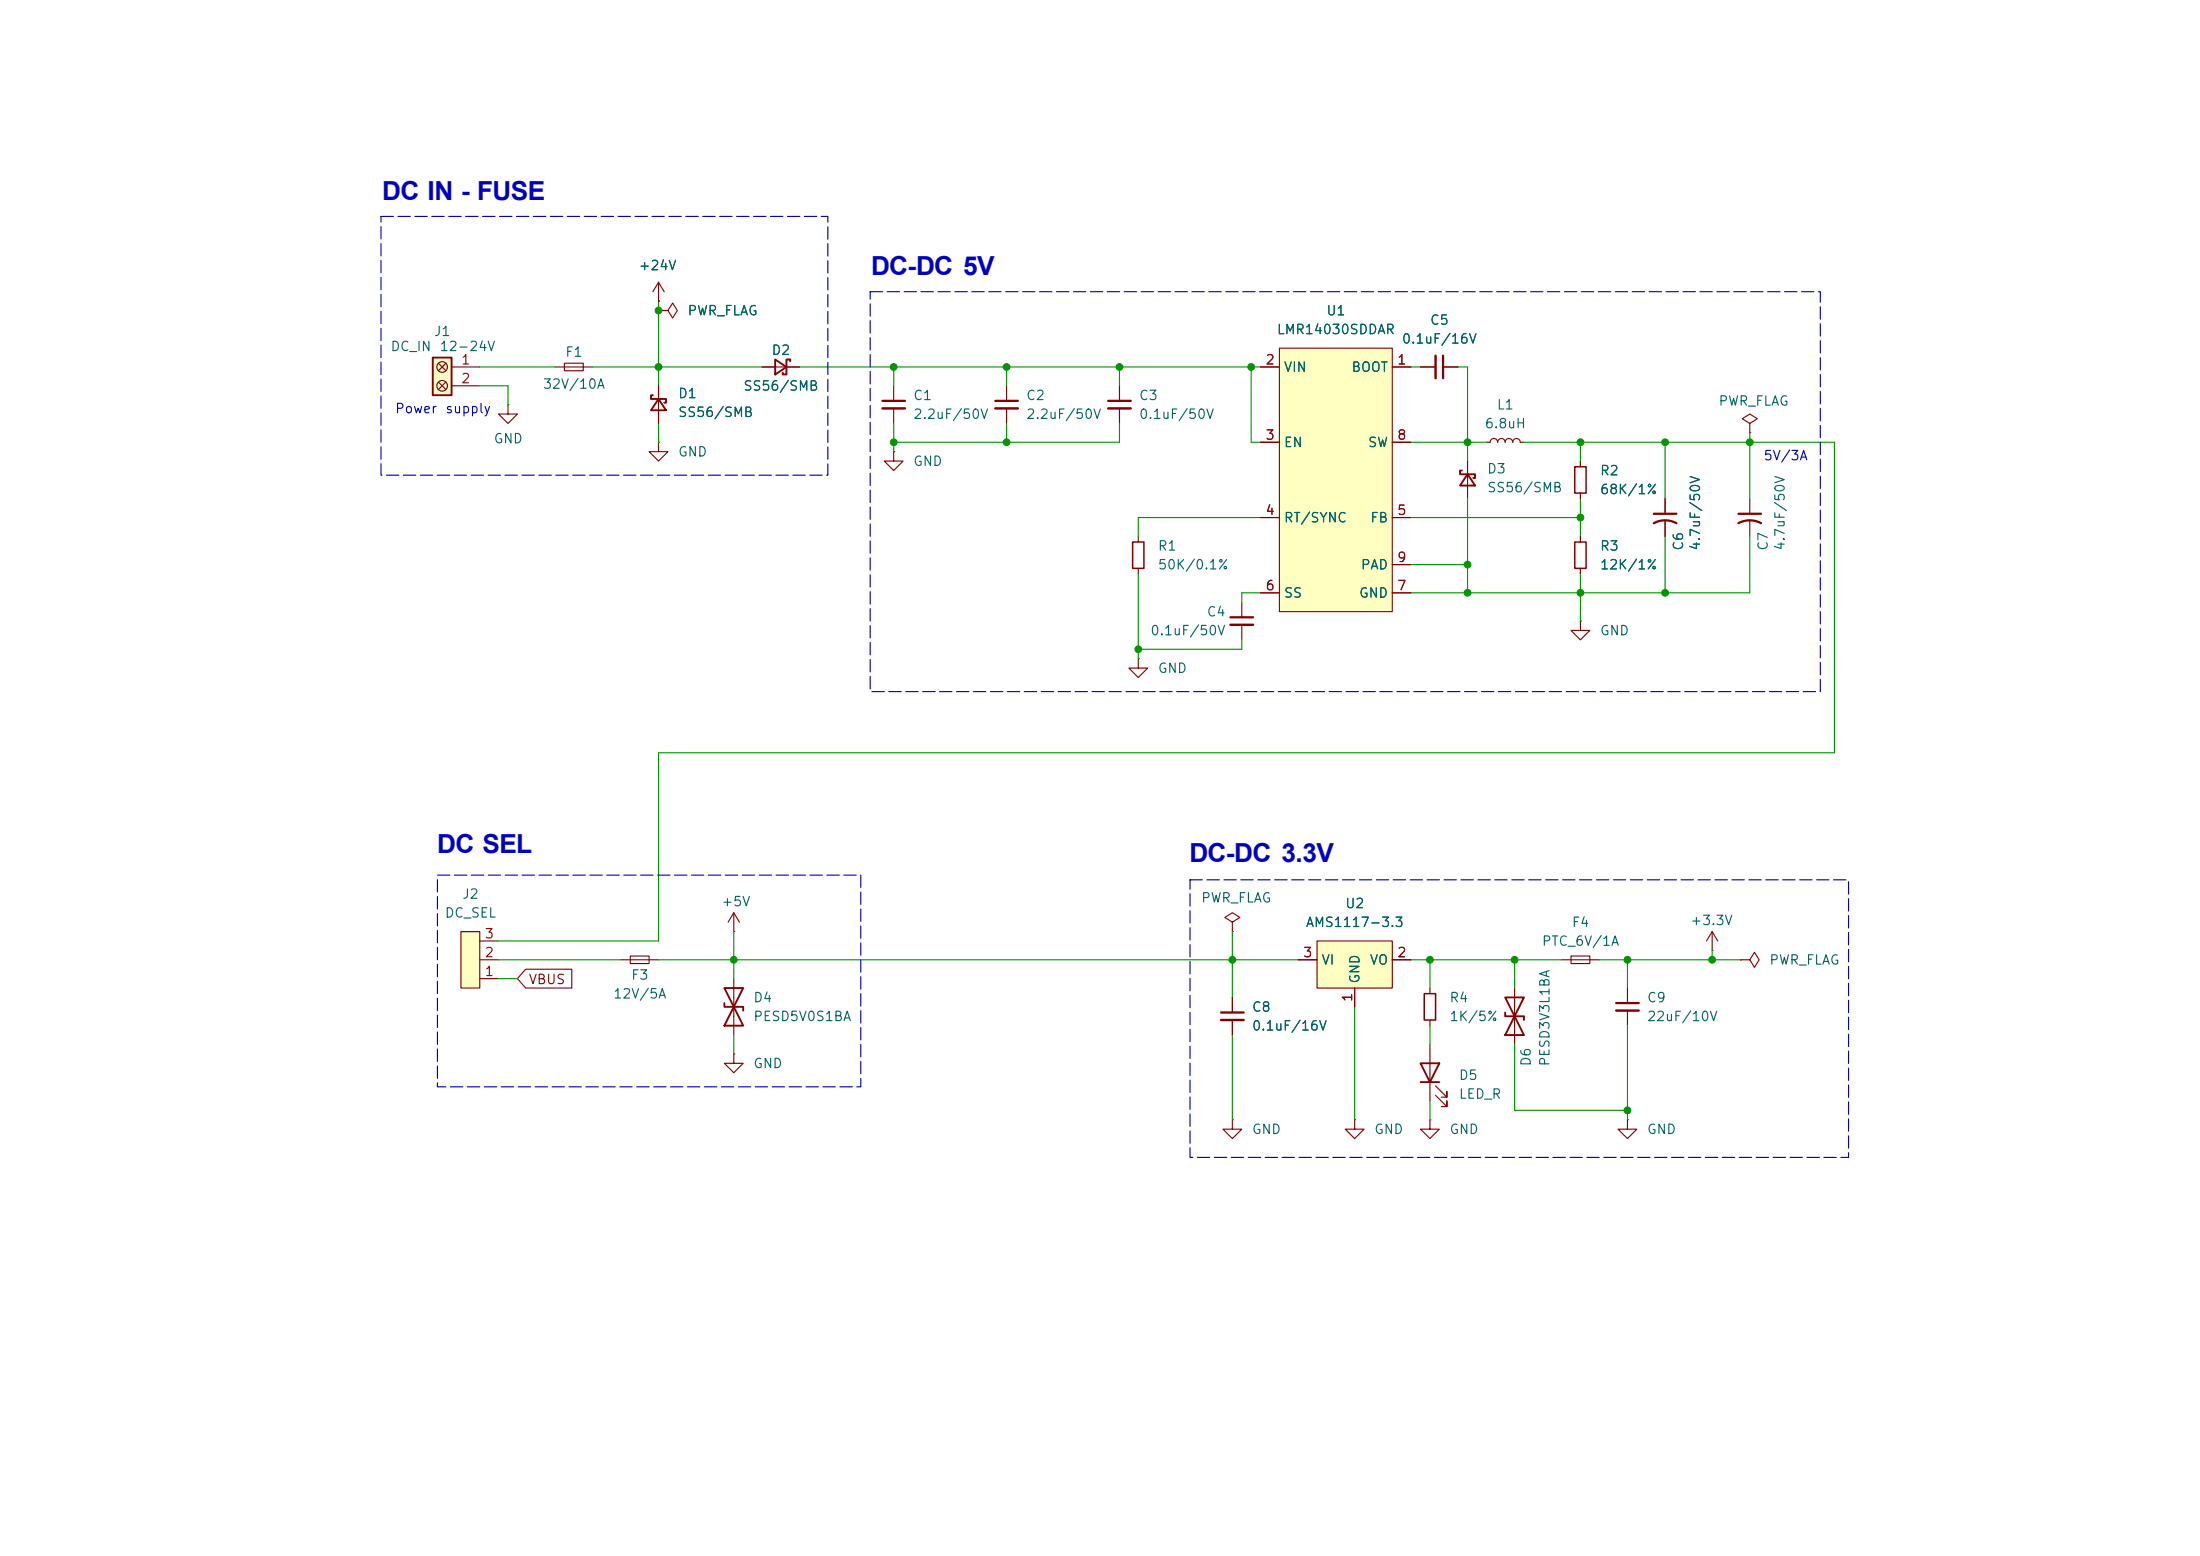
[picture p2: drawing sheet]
<svg xmlns="http://www.w3.org/2000/svg" width="297mm" height="210mm" viewBox="0 0 297 210" stroke-linecap="round" stroke-linejoin="round" font-family="sans-serif">
<path d="M213.4 83.8v1.3h1.2l-1.2 1.3-1.3-1.3h1.3M213.4 83.8h.1M210.8 129.5h5.1M212.1 129h2.5v1h-2.5zM219.7 133.4v2M219.7 136.4v2M234.9 129.5h1.3l.7-1 .6 1-.6 1.1-.7-1.1M234.9 129.5h.1M219.7 151.1v1.3h1.3l-1.3 1.3-1.3-1.3h1.3M219.7 151.1h.1" fill="none" stroke="#840000" stroke-width=".15"/>
<path d="M218.2 135.4h3" fill="none" stroke="#840000" stroke-width=".3"/>
<path d="M218.2 136.4h3" fill="none" stroke="#840000" stroke-width=".33"/>
<path d="M177.8 127h10.2v6.4h-10.2z" fill="#ffffc2"/>
<g fill="none" stroke="#840000" stroke-width=".15">
<path d="M120.6 52.1v2M120.6 55.1v2.1M191.8 49.5h2M194.8 49.5h2M236.2 57.2l1-.7-1-.6-1 .6 1 .7v1.2M236.2 58.4h.1M120.6 61v1.2h1.3l-1.3 1.3-1.2-1.3h1.2M120.6 61h.1M153.7 72.4v.8M153.7 76.7v.8M224.8 67.3v2M224.8 70.4v2"/>
<path d="M236.2 67.3v2M236.2 70.4v2M153.7 88.9v1.3h1.2l-1.2 1.2-1.3-1.2h1.3M153.7 88.9h.1M166.4 124.5l1-.7-1-.6-1 .6 1 .7v1.2M166.4 125.7h.1M166.4 134.6v2.1M166.4 137.7v2M175.3 129.5h2.5M177.8 127h10.2v6.4h-10.2zM182.9 133.4v2.5M188 129.5h2.5"/>
<path d="M193 133.4v.7M193 137.7v.7M204.5 133.4v7.6M166.4 151.1v1.3h1.2l-1.2 1.3-1.3-1.3h1.3M166.4 151.1h.1M182.9 151.1v1.3h1.2l-1.2 1.3-1.3-1.3h1.3M182.9 151.1h.1M193 151.1v1.3h1.3l-1.3 1.3-1.2-1.3h1.2M193 151.1h.1M193 141v7.6M193.8 147.8l1.5 1.6v-.8v.8h-.7M193.8 146.6l1.5 1.5v-.8v.8h-.7"/>
</g>
<path d="M119.1 54.1h3.1M194.8 48v3.1M223.3 70.6a3.2 3.2 0 0 1 3 0M223.3 69.3h3M234.7 70.6a3.2 3.2 0 0 1 3 0M234.7 69.3h3M164.8 136.7h3.1" fill="none" stroke="#840000" stroke-width=".3"/>
<path d="M119.1 55.1h3.1M193.8 48v3.1M164.8 137.7h3.1" fill="none" stroke="#840000" stroke-width=".33"/>
<path d="M152.9 73.2h1.5v3.5h-1.5zM192.3 134.1h1.5v3.6h-1.5z" fill="none" stroke="#840000" stroke-width=".2"/>
<path d="M203.2 134.6h2.5l-2.5 5.1h2.5zM203.2 136.7v.5h2.5v.5M191.8 143.5h2.5l-1.3 2.6zM191.8 146.1h2.5" fill="none" stroke="#840000" stroke-width=".25"/>
<path d="M172.7 47h15.3v35.6h-15.3z" fill="#ffffc2"/>
<g fill="none" stroke="#840000" stroke-width=".15">
<path d="M135.9 52.1v2M135.9 55.1v2.1M151.1 52.1v2M151.1 55.1v2.1M170.2 49.5h2.5M170.2 59.7h2.5M172.7 47h15.3v35.6h-15.3zM188 49.5h2.5M188 59.7h2.5M170.2 69.9h2.5M188 69.9h2.5M188 76.2h2.5"/>
<path d="M213.4 62.2v.8M213.4 66.5v.8M213.4 72.4v.8M213.4 76.7v.8M167.6 81.3v2M167.6 84.3v2.1M170.2 80h2.5M188 80h2.5M83.8 129.5h5.1M85.1 129h2.5v1h-2.5zM99.1 125.7h.1M99.1 123.2v2.5"/>
<path d="M99.1 132.1v7.6M99.1 123.2l-.8 1.3M99.1 123.2l.7 1.3M231.1 128.3h.1M231.1 125.7l-.7 1.3M231.1 125.7l.8 1.3M231.1 125.7v2.6M99.1 142.2v1.3h1.2l-1.2 1.3-1.3-1.3h1.3M99.1 142.2h.1"/>
</g>
<path d="M134.4 54.1h3M149.6 54.1h3.1M166.1 83.3h3.1" fill="none" stroke="#840000" stroke-width=".3"/>
<path d="M134.4 55.1h3M149.6 55.1h3.1M166.1 84.3h3.1" fill="none" stroke="#840000" stroke-width=".33"/>
<path d="M212.6 73.2h1.5v3.5h-1.5zM212.6 63h1.5v3.5h-1.5z" fill="none" stroke="#840000" stroke-width=".2"/>
<path d="M97.8 133.4h2.5l-2.5 5h2.5zM97.8 135.4v.5h2.5v.5" fill="none" stroke="#840000" stroke-width=".25"/>
<path d="M62.2 125.7h2.6v7.7h-2.6z" fill="#ffffc2"/>
<path d="M68.6 54.6v1.3h1.2l-1.2 1.3-1.3-1.3h1.3M68.6 54.6h.1M88.9 59.7v1.3h1.3l-1.3 1.2-1.3-1.2h1.3M88.9 59.7h.1M88.9 41.9h1.3l.6-1 .6 1-.6 1-.6-1M88.9 41.9h.1M88.9 52.1v5.1M102.9 49.5h5M62.2 125.7h2.6v7.7h-2.6zM64.8 132.1h2.5M64.8 129.5h2.5M64.8 127h2.5" fill="none" stroke="#840000" stroke-width=".15"/>
<path d="M88.1 53.3h-.2v.5h2v.6h-.2M88.9 53.8l1 1.6h-2zM104.6 48.5l1.6 1-1.6 1zM106.7 48.8v-.3h-.5v2h-.5v-.2" fill="none" stroke="#840000" stroke-width=".25"/>
<path d="M58.4 48.3h2.6v5h-2.6z" fill="#ffffc2"/>
<g fill="none" stroke="#840000" stroke-width=".15">
<path d="M88.9 38.1l-.8 1.3M88.9 38.1l.8 1.3M88.9 38.1v2.5M59.2 49l1 1M59.2 51.6l1 1M60.2 49l-1 1M60.2 51.6l-1 1M61 49.5h3.8M61 52.1h3.8M74.9 49.5h5.1M76.2 49h2.5v1h-2.5zM88.9 40.6h.1"/>
<path d="M88.9 41.9h.1M88.9 52.1v1.7M88.9 55.4v1.8M102.9 49.5h1.7M106.2 49.5h1.7M170.2 49.5h2.5M170.2 59.7h2.5M188 49.5h2.5M188 59.7h2.5M191.8 49.5h2M194.8 49.5h2M200.7 59.7h.5a.51 .51 0 0 1 .5-.5 .51 .51 0 0 1 .5 .5 .51 .51 0 0 1 .5-.5 .51 .51 0 0 1 .5 .5 .51 .51 0 0 1 .5-.5 .51 .51 0 0 1 .5 .5 .51 .51 0 0 1 .5-.5 .51 .51 0 0 1 .5 .5h.5"/>
<path d="M170.2 69.9h2.5M188 69.9h2.5M188 76.2h2.5M198.1 62.2v5.1M213.4 62.2v.8M213.4 66.5v.8M213.4 72.4v.8M213.4 76.7v.8M224.8 67.3v2M224.8 70.4v2M170.2 80h2.5M188 80h2.5"/>
<path d="M71 130.8h6.2v2.6h-6.2l-1.2-1.3zM166.4 134.6v2.1M166.4 137.7v2M175.3 129.5h2.5M182.9 133.4v2.5M188 129.5h2.5"/>
<circle cx="59.7" cy="52.1" r=".72"/>
<circle cx="59.7" cy="49.5" r=".72"/>
</g>
<path d="M58.4 48.3h2.6v5h-2.6zM197.4 63.5h-.3v.5h2v.5h-.2M198.1 64l1 1.5h-2z" fill="none" stroke="#840000" stroke-width=".25"/>
<g fill="none" stroke="#009600" stroke-width=".15">
<path d="M64.8 49.5h10.1M64.8 52.1h3.8v2.5M80 49.5h22.9M88.9 40.6v11.5M88.9 57.2v2.5M107.9 49.5h62.3M120.6 49.5v2.6M120.6 57.2v3.8M135.9 49.5v2.6M135.9 57.2v2.5M151.1 49.5v2.6M151.1 57.2v2.5h-30.5"/>
<path d="M168.9 49.5v10.2h1.3M190.5 49.5h1.3M190.5 59.7h10.2M196.8 49.5h1.3v12.7M205.7 59.7h41.9v41.9h-158.7v25.4h-21.6M213.4 59.7v2.5M224.8 59.7v7.6M236.2 58.4v8.9M153.7 77.5v11.4M170.2 69.9h-16.5v2.5M190.5 69.9h22.9M190.5 76.2h7.6"/>
<path d="M198.1 67.3v12.7M213.4 67.3v5.1M213.4 77.5v6.3M224.8 72.4v7.6M236.2 72.4v7.6h-45.7M167.6 86.4v1.2h-13.9M170.2 80h-2.6v1.3M67.3 129.5h16.5M67.3 132.1h2.5M88.9 129.5h86.4M99.1 125.7v6.4M99.1 139.7v2.5"/>
<path d="M166.4 125.7v8.9M166.4 139.7v11.4M182.9 135.9v15.2M190.5 129.5h20.3M193 129.5v3.9M193 138.4v2.6M204.5 129.5v3.9M215.9 129.5h19M219.7 129.5v3.9M219.7 138.4v12.7M231.1 128.3v1.2M193 148.6v2.5"/>
<path d="M204.5 141v8.9h15.2"/>
</g>
<path d="M51.4 29.2h60.4v34.9h-60.4zM117.5 39.4h128.2v53.9h-128.2zM59.1 118.1h57.1v28.6h-57.1zM160.7 118.7h88.9v37.5h-88.9z" fill="none" stroke="#0000c2" stroke-width=".15" stroke-dasharray="1.7 .6"/>
<g fill="#009600" stroke="#009600" stroke-width=".14">
<circle cx="219.7" cy="129.5" r=".46"/>
<circle cx="231.1" cy="129.5" r=".46"/>
<circle cx="204.5" cy="129.5" r=".46"/>
<circle cx="193" cy="129.5" r=".46"/>
<circle cx="219.7" cy="149.9" r=".46"/>
<circle cx="166.4" cy="129.5" r=".46"/>
<circle cx="153.7" cy="87.6" r=".46"/>
<circle cx="168.9" cy="49.5" r=".46"/>
<circle cx="151.1" cy="49.5" r=".46"/>
<circle cx="135.9" cy="59.7" r=".46"/>
<circle cx="120.6" cy="59.7" r=".46"/>
<circle cx="135.9" cy="49.5" r=".46"/>
<circle cx="120.6" cy="49.5" r=".46"/>
<circle cx="224.8" cy="80" r=".46"/>
<circle cx="236.2" cy="59.7" r=".46"/>
<circle cx="224.8" cy="59.7" r=".46"/>
<circle cx="213.4" cy="59.7" r=".46"/>
<circle cx="99.1" cy="129.5" r=".46"/>
<circle cx="88.9" cy="49.5" r=".46"/>
<circle cx="88.9" cy="41.9" r=".46"/>
<circle cx="198.1" cy="59.7" r=".46"/>
<circle cx="198.1" cy="80" r=".46"/>
<circle cx="213.4" cy="80" r=".46"/>
<circle cx="198.1" cy="76.2" r=".46"/>
<circle cx="213.4" cy="69.9" r=".46"/>
</g>
<g font-size="3.5" fill="#0000c2">
<text x="51.6" y="27">DC IN - FUSE</text>
<text x="117.6" y="37.1">DC-DC 5V</text>
<text x="59" y="115.1">DC SEL</text>
<text x="160.6" y="116.4">DC-DC 3.3V</text>
</g>
<g font-size="1.3" fill="#006464">
<text x="86.1" y="36.8">+24V</text>
<text x="52.6" y="47.7">DC_IN</text>
<text x="58.5" y="45.7">J1</text>
<text x="59.2" y="47.7">12-24V</text>
<text x="92.7" y="42.9">PWR_FLAG</text>
<text x="172.3" y="45.4">LMR14030SDDAR</text>
<text x="179" y="42.9">U1</text>
<text x="189.2" y="46.7">0.1uF/16V</text>
<text x="193" y="44.2">C5</text>
<text x="73.2" y="52.8">32V/10A</text>
<text x="76.2" y="48.5">F1</text>
<text x="100.3" y="53">SS56/SMB</text>
<text x="104.1" y="48.2">D2</text>
<text x="173.2" y="50.5">VIN</text>
<text x="182.4" y="50.5">BOOT</text>
<text x="91.4" y="54.1">D1</text>
<text x="91.4" y="56.6">SS56/SMB</text>
<text x="123.2" y="54.3">C1</text>
<text x="123.2" y="56.9">2.2uF/50V</text>
<text x="138.4" y="54.3">C2</text>
<text x="138.4" y="56.9">2.2uF/50V</text>
<text x="153.7" y="54.3">C3</text>
<text x="153.7" y="56.9">0.1uF/50V</text>
<text x="200.3" y="58.1">6.8uH</text>
<text x="202" y="55.6">L1</text>
<text x="231.9" y="55.1">PWR_FLAG</text>
<text x="66.6" y="60.2">GND</text>
<text x="91.4" y="61.9">GND</text>
<text x="123.2" y="63.2">GND</text>
<text x="173.2" y="60.7">EN</text>
<text x="184.6" y="60.7">SW</text>
<text x="200.7" y="64.2">D3</text>
<text x="215.9" y="64.5">R2</text>
<text x="173.2" y="70.8">RT/SYNC</text>
<text x="184.9" y="70.8">FB</text>
<text x="200.7" y="66.8">SS56/SMB</text>
<text x="215.9" y="67">68K/1%</text>
<text x="156.2" y="74.6">R1</text>
<text x="156.2" y="77.2">50K/0.1%</text>
<text x="183.6" y="77.2">PAD</text>
<text x="215.9" y="74.6">R3</text>
<text x="215.9" y="77.2">12K/1%</text>
<text x="227.5" y="74.4" transform="rotate(-90 227.5 74.4)">C6</text>
<text x="229.8" y="74.4" transform="rotate(-90 229.8 74.4)">4.7uF/50V</text>
<text x="239" y="74.4" transform="rotate(-90 239 74.4)">C7</text>
<text x="241.3" y="74.4" transform="rotate(-90 241.3 74.4)">4.7uF/50V</text>
<text x="162.8" y="83.5">C4</text>
<text x="173.2" y="81">SS</text>
<text x="183.4" y="81">GND</text>
<text x="155.2" y="86.1">0.1uF/50V</text>
<text x="215.9" y="86.1">GND</text>
<text x="156.2" y="91.1">GND</text>
<text x="60" y="124.2">DC_SEL</text>
<text x="62.3" y="121.6">J2</text>
<text x="97.3" y="122.6">+5V</text>
<text x="162.1" y="122.1">PWR_FLAG</text>
<text x="176.2" y="125.4">AMS1117-3.3</text>
<text x="181.5" y="122.9">U2</text>
<text x="212.1" y="125.4">F4</text>
<text x="228.1" y="125.2">+3.3V</text>
<text x="178.3" y="130.5">VI</text>
<text x="184.8" y="130.5">VO</text>
<text x="208.1" y="128">PTC_6V/1A</text>
<text x="238.8" y="130.5">PWR_FLAG</text>
<text x="82.7" y="135.1">12V/5A</text>
<text x="85.1" y="132.5">F3</text>
<text x="101.6" y="135.6">D4</text>
<text x="168.9" y="136.9">C8</text>
<text x="183.9" y="132.8" transform="rotate(-90 183.9 132.8)">GND</text>
<text x="195.6" y="135.6">R4</text>
<text x="222.3" y="135.6">C9</text>
<text x="101.6" y="138.1">PESD5V0S1BA</text>
<text x="168.9" y="139.4">0.1uF/16V</text>
<text x="195.6" y="138.1">1K/5%</text>
<text x="222.3" y="138.1">22uF/10V</text>
<text x="101.6" y="144.5">GND</text>
<text x="196.9" y="146.1">D5</text>
<text x="196.9" y="148.6">LED_R</text>
<text x="207" y="144" transform="rotate(-90 207 144)">D6</text>
<text x="209.5" y="144" transform="rotate(-90 209.5 144)">PESD3V3L1BA</text>
<text x="168.9" y="153.4">GND</text>
<text x="185.4" y="153.4">GND</text>
<text x="195.6" y="153.4">GND</text>
<text x="222.3" y="153.4">GND</text>
</g>
<g font-size="1.3" fill="#a90000">
<text x="62.2" y="49.5">1</text>
<text x="62.2" y="52">2</text>
<text x="170.7" y="49.5">2</text>
<text x="188.5" y="49.5">1</text>
<text x="170.7" y="59.7">3</text>
<text x="188.5" y="59.7">8</text>
<text x="170.7" y="69.8">4</text>
<text x="188.5" y="69.8">5</text>
<text x="188.5" y="76.2">9</text>
<text x="170.7" y="80">6</text>
<text x="188.5" y="80">7</text>
<text x="65.3" y="129.5">2</text>
<text x="65.3" y="127">3</text>
<text x="175.8" y="129.5">3</text>
<text x="188.5" y="129.5">2</text>
<text x="65.3" y="132.1">1</text>
<text x="182.9" y="135.3" transform="rotate(-90 182.9 135.3)">1</text>
</g>
<g font-size="1.3" fill="#0000c2">
<text x="53.2" y="56.1">Power</text>
<text x="60" y="56.1">supply</text>
<text x="238" y="62.4">5V/3A</text>
</g>
<text font-size="1.3" fill="#840000" x="71.3" y="133.1">VBUS</text>
</svg>
